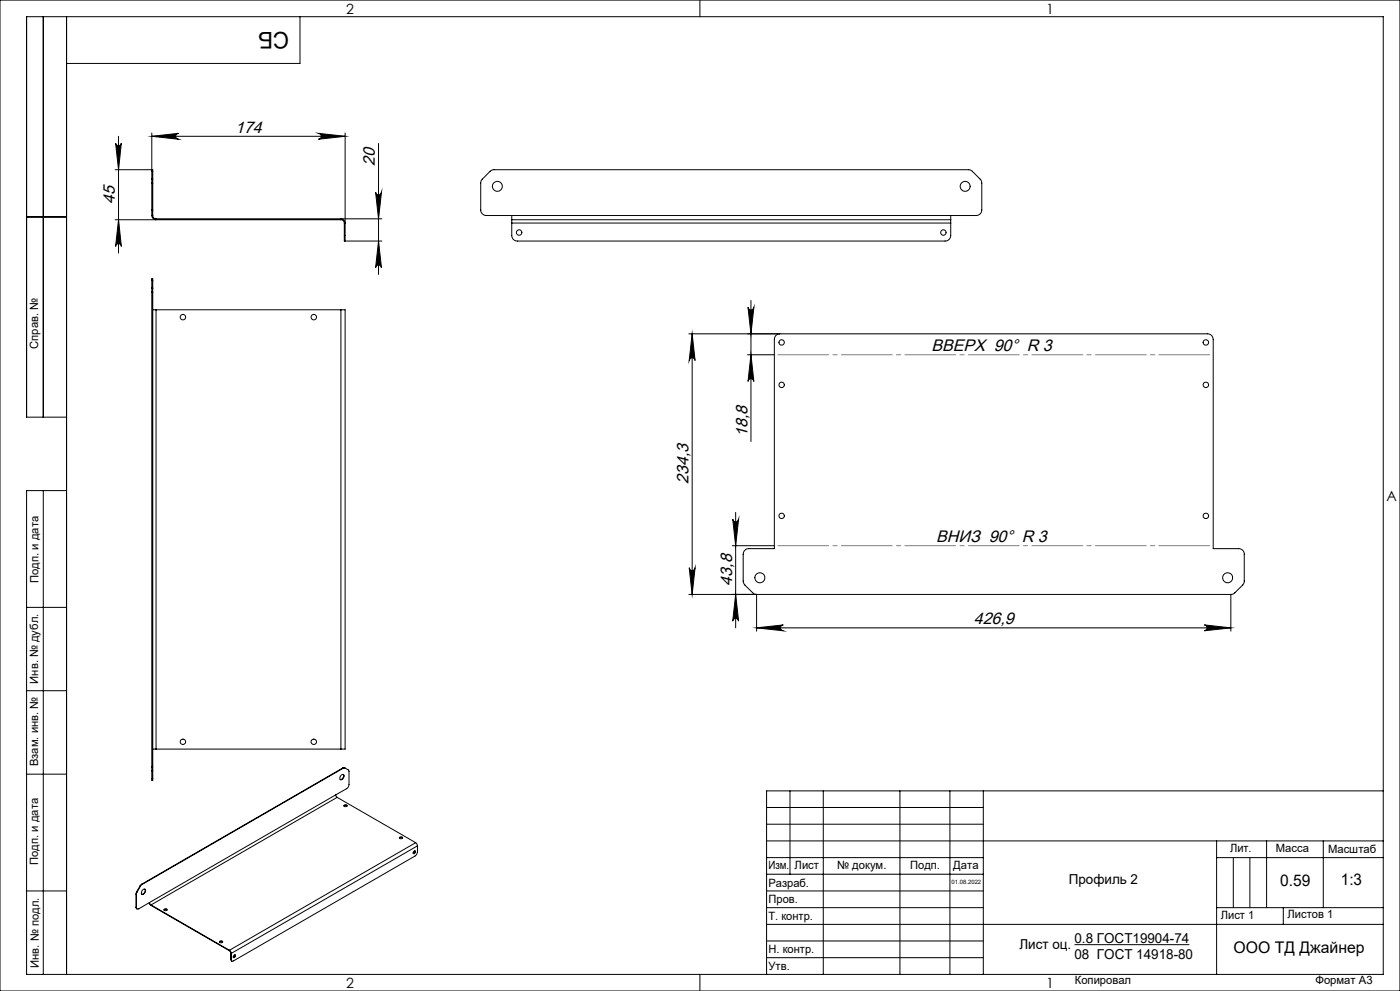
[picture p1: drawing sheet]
<svg xmlns="http://www.w3.org/2000/svg" width="420mm" height="297mm" viewBox="0 0 420 297" stroke-linecap="round" stroke-linejoin="round" font-family="sans-serif">
<g fill="none" stroke="#000" stroke-width=".3">
<path d="M0 0h420v297h-420zM13 5v120M20 5v287M90 5v14h-70M210 0v5M45.5 39.9v11.4M95.5 40l8 .8-8 .9a.88 .88 0 0 0 .9-.9 .88 .88 0 0 0-.9-.8zM103.5 39.9v30.7M34.5 50.9h11.3v.4M34.7 42.9a.87 .87 0 0 0 .8 .8 .87 .87 0 0 0 .9-.8l-.8 8zM35.6 40.8v35M45.5 40.8l8.1-.8a.88 .88 0 0 0-.9 .8 .88 .88 0 0 0 .9 .9z"/>
<path d="M45.5 53.7v1.2M45.5 51.3v2.4M45.5 54.9v8M45.5 54.9h.3M45.5 53.7h.3M45.5 51.3h.3M45.5 40.8h58M45.8 53.7v1.2M45.8 51.3v2.4M45.8 54.9v8M112.7 57.6a.88 .88 0 0 0 .9 .8 .88 .88 0 0 0 .8-.8l-.8 8zM113.6 43v39.3"/>
<path d="M147 51.3l.9-.4h142.9l.8 .3 2.8 3.1 .1 8.6a1.69 1.69 0 0 1-1.6 1.7h-147a1.69 1.69 0 0 1-1.7-1.7l.1-8.4 .3-.7zM8 65h12M34.5 65.9h67.8M35.6 65.9l.8 8a.86 .86 0 0 0-.9-.9 .86 .86 0 0 0-.8 .9zM45.5 62.9v1.7M45.5 64.6a1.33 1.33 0 0 0 1.3 1.3v-.3M45.5 62.9h.3M45.5 64.6h.3M45.8 62.9v1.7M45.8 64.6a.96 .96 0 0 0 1 1M102.3 65.9a1.02 1.02 0 0 1 1 .9M102.3 65.9v-.3a1.26 1.26 0 0 1 1.2 1.2h-.2"/>
<path d="M103.3 70.6v1.6h11.2M103.3 70.6h.2M103.3 66.8v3.8M103.5 70.6v1.6M113.6 72.2l.8 8.1a.88 .88 0 0 0-.8-.9 .88 .88 0 0 0-.9 .9zM114.5 65.6h-67.7M153.5 64.6v1.3M153.5 65.9v.9M153.5 66.8v3.8a1.69 1.69 0 0 0 1.7 1.6h128.3a1.69 1.69 0 0 0 1.7-1.6v-3.8M153.5 65.9h131.7M153.5 66.8h131.7M285.2 64.6v1.3"/>
<path d="M285.2 65.9v.9M45.5 86.4v1.2M45.5 84v-.5h.3v.5M45.5 84v2.4M45.5 87.6v142.2M45.5 87.6h.3M45.5 86.4h.3M45.5 84h.3M45.8 86.4v1.2M45.8 92.8h1M45.8 84v2.4M45.8 87.6v142.2"/>
<path d="M46.8 92.8v131.7M46.8 92.8h55.5M102.3 92.8h1.2v131.7h-1.2M102.3 92.8v131.7M224.4 92.1a.88 .88 0 0 0 .9 .8 .88 .88 0 0 0 .9-.8l-.9 7.9zM225.3 90.1v42.2M206.7 100h155.6a1.69 1.69 0 0 1 1.7 1.7v62.7h7.6a1.63 1.63 0 0 1 1.7 1.7v8.3l-.5 .9-2.3 2.4-1.2 .4M207.6 100l.9 8.1a.88 .88 0 0 0-.9-.9 .88 .88 0 0 0-.8 .9zM207.6 100v78.1M224.3 106.3h8M225.3 106.3l.9 8a.88 .88 0 0 0-.9-.8 .88 .88 0 0 0-.9 .8zM234 100a1.63 1.63 0 0 0-1.7 1.7v62.7h-7.7a1.69 1.69 0 0 0-1.6 1.7v8.5l.4 .7 2.5 2.5 1.1 .3v11.1"/>
<path d="M20 125h-12v-120h407v287h-407v-145h12M13 147v145M219.8 155.5a.88 .88 0 0 0 .9 .9 .88 .88 0 0 0 .9-.9l-.9 8zM220.7 153.6v34.6M206.8 170.1a.88 .88 0 0 0 .8 .9 .88 .88 0 0 0 .9-.9l-.9 8zM219.7 163.5h12.6M220.7 178.1l.9 8.1a.88 .88 0 0 0-.9-.9 .88 .88 0 0 0-.9 .9zM369.3 178.1v11.1M369.3 178.1h-162.6M8 182h12M227 188.2l8-.9a.88 .88 0 0 0-.8 .9 .88 .88 0 0 0 .8 .9zM227 188.2h142.3"/>
<path d="M361.3 187.3l8 .9-8 .9a.88 .88 0 0 0 .8-.9 .88 .88 0 0 0-.8-.9zM8 207h12M8 232h12M45.5 229.8v1.2M45.5 233.4v.5h.3v-.5M45.5 231v2.4M45.5 229.8h.3M45.5 231h.3M45.5 233.4h.3M45.8 229.8v1.2M45.8 224.5h1M45.8 231v2.4"/>
<path d="M46.8 224.5h55.5M100.7 238.2l.4 .8M100.7 238.2l-55.8 32.3M101.1 239l-55.8 32.2M101.1 239l23.6 13.6M102.3 232.4a.52 .52 0 0 1 .8-.2 .52 .52 0 0 1 0 .8 .6 .6 0 0 1-.4 .7 .6 .6 0 0 1-.7-.4zM102.9 230.1h.6M102.9 230.1l.1 .1M102.9 230.1l-60.4 34.9M103 232.1a1.09 1.09 0 0 1-.9 1.5M103 230.2l-60.4 34.9M103.5 230.1l-.5 .1"/>
<path d="M103.5 230.1l1 .6 .2 .4-.1 4.4-.6 .9-3.3 1.8M237 237v25M247 237v55M270 237v55M285 237v55M295 237v55M415 237h-185v55M103.2 241.4a.44 .44 0 0 1 .5-.2 .44 .44 0 0 1 .3 .5l-.5 .1zM103.2 241.5l.4-.2 .5 .2M119.8 251a.44 .44 0 0 1 .6-.2 .44 .44 0 0 1 .2 .5h-.7zM119.8 251.2l.3-.2 .7 .2M124.3 255h.1a.4 .4 0 0 1 .1 .6 .4 .4 0 0 1-.6 0z"/>
<path d="M124.5 255l-.1 .5-.4 .3M124.7 252.6l.5 .9M124.7 252.6l-55.9 32.2M125.2 253.5v2.2l-.7 .8-54.4 31.5a.42 .42 0 0 1-.5 0 .42 .42 0 0 1-.2-.4M125.2 253.5l-55.8 32.2M230 257h65M230 242h65M230 247h65M230 252h185M365 252v40M365 257h50M370 257v15"/>
<path d="M375 257v15M380 252v20M397 252v20M8 267h12M40.8 271.9l.3 .5M40.8 268h.1M40.8 271.9l.1 .1M40.8 268v3.9M40.9 268v4M41 267.3l-.2 .7M41 267.3h.1M41.1 267.3l-.2 .7"/>
<path d="M42 265.5l.1 .1M42 265.5l-1 1.8M42.1 265.6l-1 1.7M42.5 265l-.5 .5M42.5 265l.1 .1M42.6 265.1l-.5 .5M42.8 266.8a.52 .52 0 0 1 .8-.3 .52 .52 0 0 1 0 .9 .6 .6 0 0 1-.5 .6 .6 .6 0 0 1-.7-.4zM43.4 266.4a1.09 1.09 0 0 1-.9 1.6M44.8 270.5l.5 .9M44.9 270.5l-3.3 1.9a.44 .44 0 0 1-.5 0 .44 .44 0 0 1-.2-.4M44.9 270.5l.4 .7M45.3 271.2l23.5 13.6"/>
<path d="M45.3 271.2v.2M45.3 271.4l23.5 13.5M49.2 272.7l.3-.2 .6 .2M49.2 272.6a.42 .42 0 0 1 .5-.2 .42 .42 0 0 1 .3 .5h-.7zM230 262h65M230 267h65M230 272h65M230 277h185M365 272h50M385 272v5M65.8 282.3l.5-.2 .5 .2M66 282.1l.7 .1a.39 .39 0 0 1-.4 .4 .39 .39 0 0 1-.3-.5z"/>
<path d="M68.8 284.8l.6 .9M68.8 284.9l.5 .8M68.8 284.8v.1M69.3 287.5l.3 .5M69.3 285.7h.1M69.3 287.5l.1 .1M69.3 285.7v1.8M69.4 285.7v1.9M70.2 286.3l.2-.2a.42 .42 0 0 1 .2 .6 .42 .42 0 0 1-.6 .1zM70.5 286.1v.4l-.5 .5M210 292v5M230 282h65"/>
<path d="M230 287h65M322.4 283.1h34.4"/>
<circle cx="149.2" cy="55.9" r="1.49"/>
<circle cx="289.5" cy="55.9" r="1.5"/>
<circle cx="155.7" cy="69.7" r=".82"/>
<circle cx="283" cy="69.7" r=".81"/>
<circle cx="54.9" cy="95" r=".82"/>
<circle cx="94.1" cy="95" r=".82"/>
<circle cx="234.5" cy="115.3" r=".81"/>
<circle cx="234.5" cy="102.6" r=".81"/>
<circle cx="361.8" cy="102.6" r=".82"/>
<circle cx="361.8" cy="115.3" r=".82"/>
<circle cx="234.5" cy="154.6" r=".81"/>
<circle cx="361.8" cy="154.6" r=".82"/>
<circle cx="228" cy="173.2" r="1.51"/>
<circle cx="368.3" cy="173.2" r="1.5"/>
<circle cx="54.9" cy="222.3" r=".81"/>
<circle cx="94.1" cy="222.3" r=".81"/>
</g>
<path d="M232.3 106.3h131.7M364 163.5h-131.7" fill="none" stroke="#808080" stroke-width=".3" stroke-dasharray="15.2 1.3 1.3 1.3" stroke-dashoffset="-1.1"/>
<g fill="#000">
<path d="M95.5 40l8 .8-8 .9a.88 .88 0 0 0 .9-.9 .88 .88 0 0 0-.9-.8zM45.5 40.8l8.1-.8a.88 .88 0 0 0-.9 .8 .88 .88 0 0 0 .9 .9z"/>
<path d="M35.6 65.9l.8 8a.86 .86 0 0 0-.9-.9 .86 .86 0 0 0-.8 .9zM34.7 42.9a.87 .87 0 0 0 .8 .8 .87 .87 0 0 0 .9-.8l-.8 8zM113.6 72.2l.8 8.1a.88 .88 0 0 0-.8-.9 .88 .88 0 0 0-.9 .9zM112.7 57.6a.88 .88 0 0 0 .9 .8 .88 .88 0 0 0 .8-.8l-.8 8z"/>
<path d="M224.4 92.1a.88 .88 0 0 0 .9 .8 .88 .88 0 0 0 .9-.8l-.9 7.9zM225.3 106.3l.9 8a.88 .88 0 0 0-.9-.8 .88 .88 0 0 0-.9 .8z"/>
<path d="M206.8 170.1a.88 .88 0 0 0 .8 .9 .88 .88 0 0 0 .9-.9l-.9 8zM207.6 100l.9 8.1a.88 .88 0 0 0-.9-.9 .88 .88 0 0 0-.8 .9zM220.7 178.1l.9 8.1a.88 .88 0 0 0-.9-.9 .88 .88 0 0 0-.9 .9zM219.8 155.5a.88 .88 0 0 0 .9 .9 .88 .88 0 0 0 .9-.9l-.9 8z"/>
<path d="M227 188.2l8-.9a.88 .88 0 0 0-.8 .9 .88 .88 0 0 0 .8 .9zM361.3 187.3l8 .9-8 .9a.88 .88 0 0 0 .8-.9 .88 .88 0 0 0-.8-.9z"/>
</g>
<text font-size="6.9" x="86.8" y="9.5" transform="rotate(-180 86.8 9.5)">СБ</text>
<g font-size="5">
<text x="70.6" y="39.8">174</text>
<text x="112.5" y="49.7" transform="rotate(-90 112.5 49.7)">20</text>
<text x="34.5" y="61" transform="rotate(-90 34.5 61)">45</text>
<text x="279.4" y="105.3">ВВЕРХ 90° R 3</text>
<text x="224.2" y="131" transform="rotate(-90 224.2 131)">18,8</text>
<text x="206.6" y="145.1" transform="rotate(-90 206.6 145.1)">234,3</text>
<text x="280.9" y="162.5">ВНИЗ 90° R 3</text>
<text x="219.6" y="175.5" transform="rotate(-90 219.6 175.5)">43,8</text>
<text x="292.1" y="187.1">426,9</text>
</g>
<g font-size="4.8">
<text x="384" y="265.6">0.59</text>
<text x="402.3" y="265.3">1:3</text>
<text x="370.1" y="285.6">ООО ТД Джайнер</text>
</g>
<g font-size="4.2">
<text x="103.8" y="4.2">2</text>
<text x="313.8" y="4.2">1</text>
<text x="415.9" y="150.2">A</text>
<text x="103.8" y="296.2">2</text>
<text x="313.8" y="296.2">1</text>
</g>
<g font-size="4.1">
<text x="320.6" y="264.8">Профиль 2</text>
<text x="305.8" y="284.4">Лист оц.</text>
<text x="322.4" y="287.3">08 ГОСТ 14918-80</text>
<text x="322.4" y="282.7">0.8 ГОСТ19904-74</text>
</g>
<g font-size="3.4">
<text x="11.5" y="104.5" transform="rotate(-90 11.5 104.5)">Справ. №</text>
<text x="11.6" y="174.7" transform="rotate(-90 11.6 174.7)">Подп. и дата</text>
<text x="11.4" y="204.9" transform="rotate(-90 11.4 204.9)">Инв. № дубл.</text>
<text x="11.4" y="229.6" transform="rotate(-90 11.4 229.6)">Взам. инв. №</text>
<text x="369" y="255.5">Лит.</text>
<text x="382.8" y="255.5">Масса</text>
<text x="398.4" y="255.6">Масштаб</text>
<text x="11.4" y="259.2" transform="rotate(-90 11.4 259.2)">Подп. и дата</text>
<text x="230.5" y="260.5">Изм.</text>
<text x="238.4" y="260.4">Лист</text>
<text x="251.1" y="260.4">№ докум.</text>
<text x="273" y="260.4">Подп.</text>
<text x="286" y="260.4">Дата</text>
<text x="230.5" y="265.7">Разраб.</text>
<text x="230.5" y="275.7">Т. контр.</text>
<text x="230.6" y="270.7">Пров.</text>
<text x="366.2" y="275.3">Лист 1</text>
<text x="386.3" y="275.2">Листов 1</text>
<text x="230.6" y="285.7">Н. контр.</text>
<text x="11.6" y="290" transform="rotate(-90 11.6 290)">Инв. № подл.</text>
<text x="230.6" y="290.7">Утв.</text>
<text x="322.5" y="295">Копировал</text>
<text x="394.6" y="295">Формат А3</text>
</g>
<text font-size="1.8" x="285.5" y="264.9">01.08.2022</text>
</svg>
